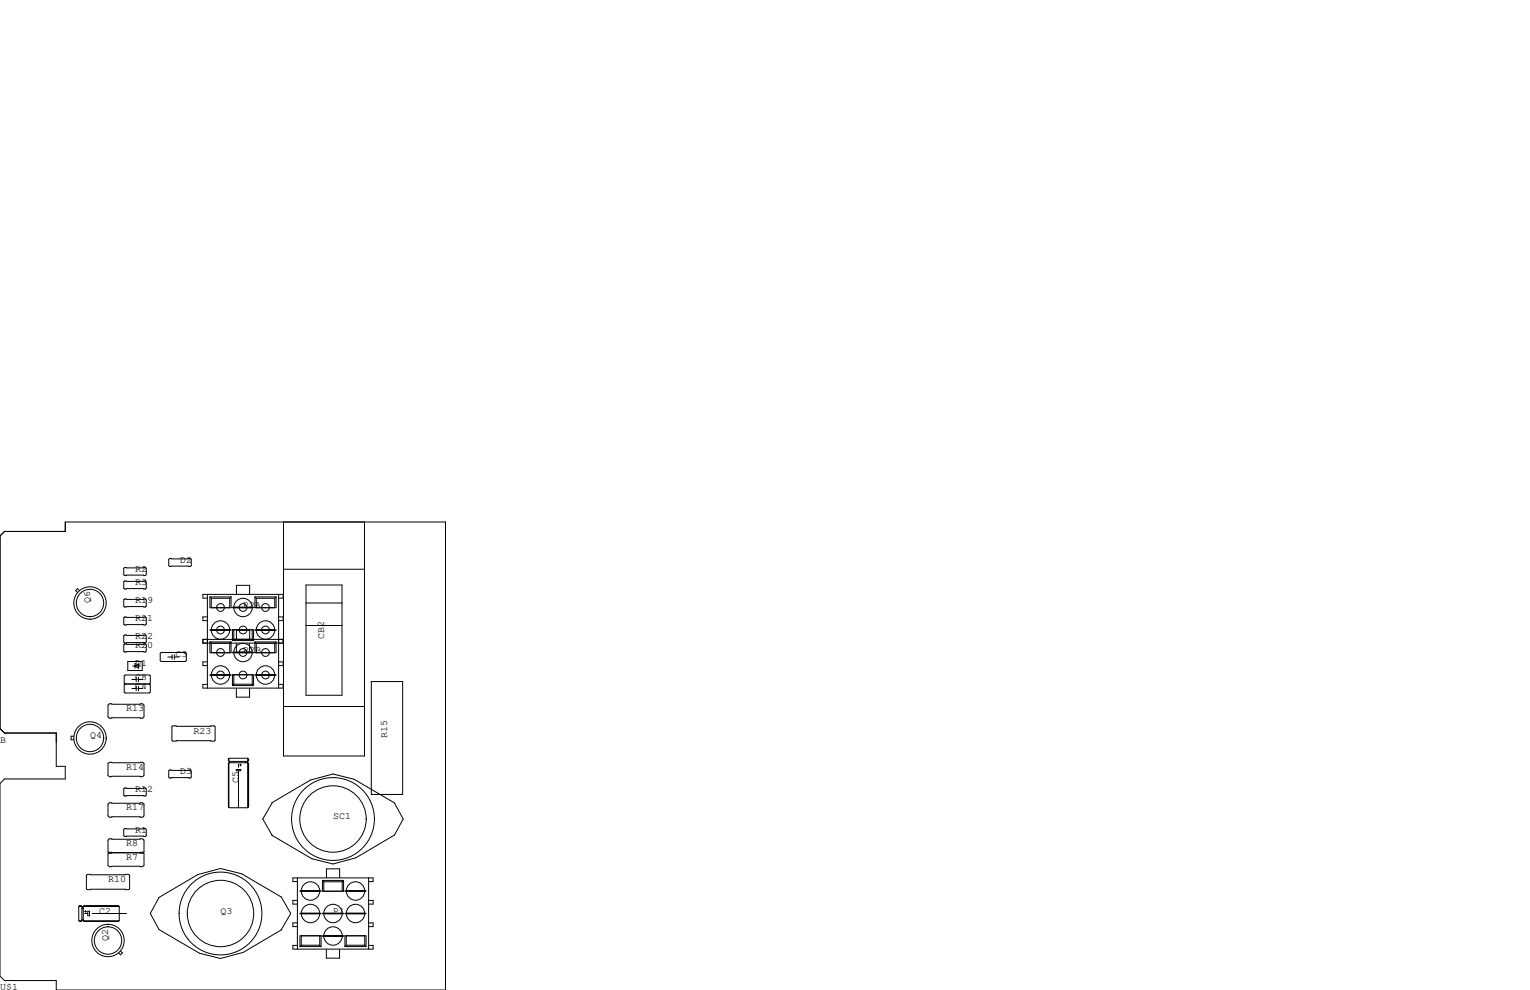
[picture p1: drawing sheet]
<svg xmlns="http://www.w3.org/2000/svg" width="432mm" height="279mm" viewBox="0 0 432 279" stroke-linecap="round" stroke-linejoin="round" font-family="sans-serif">
<g fill="none" stroke="#000" stroke-width=".28">
<path d="M0 151.3l1.3-1.3h17.1v-2.7h107.3v132.1h-109.8v-2.7h-14.6l-1.3-1.2v-54.4l1.3-1.3h17.1v-3.5h-2.5v-9.4h-14.6l-1.3-1.3zM47.6 157.9l.3-.3h5.8l.3 .3v1.7l-.3 .3h-5.8l-.3-.3zM80 147.3v66.1h22.9v-66.1M22.4 166.7l-.5-.6-.6 .6 .6 .5M35.2 179.2h5.8l.3 .3v1.7l-.3 .3h-5.8l-.3-.3v-1.7zM35.2 174.1h5.8l.3 .3v1.7l-.3 .3h-5.8l-.3-.3v-1.7zM35.2 160.1h5.8l.3 .3v1.8l-.3 .2h-5.8l-.3-.2v-1.8zM35.2 164h5.8l.3 .2v1.8l-.3 .2h-5.8l-.3-.2v-1.8zM35.2 169h5.8l.3 .3v1.8l-.3 .2h-5.8l-.3-.2v-1.8zM58.5 168.8h-1.2v-1h21.3v26.4M58.5 174.1h-1.2v1h1.2M58.5 167.8v26.4h21.4v-1h-1.2"/>
<path d="M59.2 177.7h6M59.2 168.5h6M59.2 168.5l.4 .3M59.2 168.5v2.9M59.2 177.9h6M59.6 168.8h5.2M59.6 168.8v2.6M64.8 168.8v2.7M65.2 168.5v3h-6M65.2 168.5l-.4 .3M65.6 171.4h6M65.6 171.5h6"/>
<path d="M66 177.7v2.7M66.7 167.6v-2.4h3.8v2.4M71.2 177.8v2.6M71.6 177.7h-6v3.1M71.6 177.8v3M71.9 168.5h6M71.9 168.5l.4 .3M71.9 168.5v3h6M71.9 171.4h.1M71.9 177.7h6M71.9 177.9h6M72.3 168.8h5.2"/>
<path d="M72.3 168.8v2.7M77.5 168.8v2.6M77.9 168.5v2.9M77.9 168.5l-.4 .3M78.7 167.8h1.2v1h-1.2M78.7 174.1h1.2v1h-1.2M80 160.7h22.9M86.4 165.1h10.1v31.1h-10.1zM86.4 170.2h10.1M86.4 176.5h10.1M30.5 199l.4-.4h9.4l.3 .4v3.3l-.3 .4h-9.4l-.4-.4zM35.2 181.7h5.8l.3 .3v1.8l-.3 .2h-5.8l-.3-.2v-1.8z"/>
<path d="M35.3 193l-.2-.2v-2l.2-.3h6.9l.2 .3v2l-.2 .2M35.3 193l-.2 .3v2l.2 .3h6.9l.2-.3v-2l-.2-.3M35.3 193h6.9M36.1 186.7h4v2.5h-4zM37.2 194.3h1.2M37.2 191.8h1.2M37.5 188h2.1M38.1 188l1-.7v1.3zM38.4 187.3h-.3v1.3M38.4 191.1v1.3M38.4 193.7v1.2M39.1 191.1v1.3"/>
<path d="M39.1 193.7v1.2M39.1 194.3h1.2M39.1 191.8h1.2M45.2 184.4l.3-.3h6.8l.3 .3v2l-.3 .3h-6.8l-.3-.3zM47.4 185.4h1.2M48.6 184.8v1.3M49.2 184.8v1.3M49.2 185.4h1.2M58.5 186.8h-1.2v1h1.2M58.5 193.2h-1.2v1h1.2M59.2 190.4h6M59.2 181.2v2.9"/>
<path d="M59.2 181.2h6M59.2 181.2l.4 .3M59.2 190.6h6M59.6 181.5v2.6M59.6 181.5h5.2M64.8 181.5v2.7M65.2 181.2l-.4 .3M65.2 181.2v3h-6M65.6 184.1h6M65.6 180.8h6M65.6 184.2h6M65.6 193.5h6"/>
<path d="M66 190.4v2.7M66 180.4l-.4 .4M66 180.4h5.2M66 193.1l-.4 .4M66 193.1h5.2M66.7 181.6v2.5M66.7 194.3v2.5h3.7v-2.5M66.7 180.3v-2.4h3.8v2.4M70.4 181.6v2.5M71.2 180.4l.4 .4M71.2 190.5v2.6M71.2 193.1l.4 .4"/>
<path d="M71.6 190.4h-6v3.1M71.6 190.5v3M71.9 181.2v3h6M71.9 181.2l.4 .3M71.9 181.2h6M71.9 184.1h.1M71.9 190.4h6M71.9 190.6h6M72.3 181.5v2.7M72.3 181.5h5.2M77.5 181.5v2.6M77.9 181.2v2.9"/>
<path d="M77.9 181.2l-.4 .3M78.6 180.5h-21.3v1h1.2M78.7 180.5h1.2v1h-21.4M78.7 186.8h1.2v1h-1.2M80 199.4h22.9M104.8 192.3h8.8v31.9h-8.8zM20.8 207.8h-.7v1h.7M30.5 215.5l.4-.4h9.4l.3 .4v3.3l-.3 .4h-9.4l-.4-.4zM47.9 217.3h5.8l.3 .3v1.7l-.3 .3h-5.8l-.3-.3v-1.7zM48.5 205.1l.3-.2h11.7l.2 .2v3.8l-.2 .3h-11.7l-.3-.3zM64.5 214.2v.4l.2 .3M64.5 215.5v12.2l.2 .3h5.2"/>
<path d="M64.5 215.5h.1M64.5 214.2h.1M64.6 214.1v.7M64.6 215.4v12.4M64.7 215.3h5.2l.3 .2v12.2l-.3 .3M64.7 214.9v.4M64.7 215.3l-.2 .2M64.8 214.9v.4M66.7 217.2h1.2v.3h-1.2zM67.3 215.6v.9M67.3 217.6v10.4M67.6 215.9h.5"/>
<path d="M67.9 215.6v.6M69.3 214.9v.4M69.8 215v.1M69.9 214l.3 .2v.4l-.3 .3h-5.2M69.9 214h-5.2l-.2 .2M69.9 214v14M70 214.2v.4M70 215.5v12.2M30.5 226.9l.4-.3h9.4l.3 .3v3.4l-.3 .3h-9.4l-.4-.3zM35.2 233.8h5.8l.3 .3v1.7l-.3 .3h-5.8l-.3-.3v-1.7zM35.2 222.4h5.8l.3 .2v1.8l-.3 .3h-5.8l-.3-.3v-1.8zM76.7 226.6l10.9-6.4 6.4-1.8 5.9 1.5 11.4 6.7 2.5 4.5-2.4 4.6-11 6.4-6.4 1.7-6-1.5"/>
<path d="M76.7 235.7l11.3 6.7M76.9 226.4l-2.7 4.7 2.6 4.7M22.2 255.8l.2 4.1M22.2 255.8l.3-.2h.4l.2 .2v4M22.2 255.8h11.5M22.4 259.9l.1 .1M22.4 259.9h.6M22.5 255.7h.4M22.5 260h.1M23.1 256.4h.4M23.1 259.8l-.6 .2M23.1 259.8h.4"/>
<path d="M23.1 259.7h.4M23.2 256h.2M23.5 259.8l.1 .1M23.6 259.9h9.9M23.6 259.9l.1 .1M23.7 255.7h9.7M23.7 260h.1M23.9 257.8h.9M23.9 257.2h.5M24.1 257v.5M24.4 247l.2-.2h11.7l.3 .2v3.8l-.3 .3h-11.7l-.2-.3zM24.8 257.2h.5v1.2h-.5z"/>
<path d="M26 257.8h9.7M31.6 240.7l-.7 .1-.4-.4v-3.3l.4-.4h9.4l.3 .4v3.3l-.3 .4-.8-.1M31.6 240.7l-.7-.2-.4 .4v3.3l.4 .4h9.4l.3-.4v-3.3l-.3-.4-.8 .2M31.6 240.7h7.9M33.7 255.8l-.3-.2h-9.7l-.2 .2v4M33.7 255.8v4l-.3 .2h-9.7M68.2 246.6l11.3 6.6M68.2 246.6l-6-1.5-6.3 1.7-11 6.5-2.5 4.5 2.5 4.6 11.4 6.6 5.9 1.5 6.4-1.7 10.9-6.4M79.4 253.2l2.6 4.6-2.7 4.7M83.9 248.8h-1.2v-1h21.3v20.1M83.9 254.1h-1.2v1.1h1.2M83.9 247.8v20.1h21.4v-1.1h-1.2"/>
<path d="M84.6 251.4h6M84.6 257.7h6M84.6 251.5h6M84.6 257.9h6M91 257.7h6M91 248.5h6M91 248.5l.4 .4M91 248.5v3M91 257.9h6M91.4 248.9h5.2M91.4 248.9v2.6M92.1 247.6v-2.4h3.8v2.5"/>
<path d="M96.6 248.9v2.6M97 248.5v3h-6M97 248.5l-.4 .4M97.3 251.4h6M97.3 257.7h6M97.3 251.5h6M97.3 257.9h6M104.1 247.8h1.2v1h-1.2M104.1 254.1h1.2v1.1h-1.2M34 268.4l.5 .5-.5 .6-.5-.6M83.9 266.8h-1.2v1.1h1.2M83.9 260.5h-1.2v1h1.2"/>
<path d="M84.6 264.1h6v3M84.6 264.2v2.9M84.6 267.1h6M85 264.2v2.6M85 266.8l-.4 .3M85 266.8h5.2M90.2 264.1v2.7M90.2 266.8l.4 .3M90.6 264.2h.1M91 264.1h6M91 264.2h6M92.1 268v2.4h3.7v-2.4"/>
<path d="M97.3 267.1h6M97.7 264.1v2.7M97.7 266.8h5.2M97.7 266.8l-.4 .3M102.9 266.8l.4 .3M102.9 264.2v2.6M103.3 264.1h-6v3M103.3 264.2v2.9M104.1 260.5h1.2v1h-1.2"/>
<circle cx="25.4" cy="170.2" r="4.6"/>
<circle cx="25.4" cy="170.2" r="3.9"/>
<circle cx="62.2" cy="177.8" r="2.6"/>
<circle cx="62.2" cy="177.8" r="1.1"/>
<circle cx="62.2" cy="171.4" r="1.1"/>
<circle cx="68.6" cy="171.4" r="2.6"/>
<circle cx="68.6" cy="171.4" r="1.1"/>
<circle cx="68.6" cy="177.8" r="1.1"/>
<circle cx="74.9" cy="177.8" r="2.6"/>
<circle cx="74.9" cy="171.4" r="1.1"/>
<circle cx="74.9" cy="177.8" r="1.1"/>
<circle cx="62.2" cy="190.5" r="2.6"/>
<circle cx="62.2" cy="190.5" r="1.1"/>
<circle cx="62.2" cy="184.1" r="1.1"/>
<circle cx="68.6" cy="184.1" r="2.6"/>
<circle cx="68.6" cy="190.5" r="1.1"/>
<circle cx="68.6" cy="184.1" r="1.1"/>
<circle cx="74.9" cy="190.5" r="2.6"/>
<circle cx="74.9" cy="184.1" r="1.1"/>
<circle cx="74.9" cy="190.5" r="1.1"/>
<circle cx="25.4" cy="208.3" r="3.9"/>
<circle cx="25.4" cy="208.3" r="4.6"/>
<circle cx="94" cy="231.1" r="11.7"/>
<circle cx="94" cy="231.1" r="9.4"/>
<circle cx="62.2" cy="257.8" r="9.4"/>
<circle cx="62.2" cy="257.8" r="11.7"/>
<circle cx="87.6" cy="251.5" r="2.6"/>
<circle cx="87.6" cy="257.8" r="2.6"/>
<circle cx="94" cy="257.8" r="2.6"/>
<circle cx="100.3" cy="257.8" r="2.6"/>
<circle cx="100.3" cy="251.5" r="2.6"/>
<circle cx="30.5" cy="265.4" r="3.9"/>
<circle cx="30.5" cy="265.4" r="4.6"/>
<circle cx="94" cy="264.2" r="2.6"/>
</g>
<g font-size="2.8">
<text x="38.1" y="161.3">R2</text>
<text x="50.8" y="158.8">D2</text>
<text x="38.1" y="165.1">R3</text>
<text x="25.4" y="170.2" transform="rotate(-90 25.4 170.2)">Q6</text>
<text x="38.1" y="170.2">R19</text>
<text x="68.6" y="171.4">P2A</text>
<text x="38.1" y="175.3">R21</text>
<text x="38.1" y="182.9">R20</text>
<text x="38.1" y="180.3">R22</text>
<text x="49.5" y="185.4">C3</text>
<text x="68.6" y="184.1">P2B</text>
<text x="91.4" y="180.3" transform="rotate(-90 91.4 180.3)">CB2</text>
<text x="38.1" y="188">D1</text>
<text x="38.1" y="191.8">C8</text>
<text x="38.1" y="194.3">C4</text>
<text x="35.6" y="200.7">R13</text>
<text x="0" y="209.5">B</text>
<text x="25.4" y="208.3">Q4</text>
<text x="54.6" y="207">R23</text>
<text x="109.2" y="208.3" transform="rotate(-90 109.2 208.3)">R15</text>
<text x="35.6" y="217.2">R14</text>
<text x="50.8" y="218.4">D3</text>
<text x="67.3" y="221" transform="rotate(-90 67.3 221)">C5</text>
<text x="38.1" y="223.5">R12</text>
<text x="35.6" y="228.6">R17</text>
<text x="94" y="231.1">SC1</text>
<text x="35.6" y="238.8">R8</text>
<text x="38.1" y="234.9">R1</text>
<text x="35.6" y="242.6">R7</text>
<text x="30.5" y="248.9">R10</text>
<text x="27.9" y="257.8">C2</text>
<text x="62.2" y="257.8">Q3</text>
<text x="94" y="257.8">P1</text>
<text x="30.5" y="265.4" transform="rotate(-90 30.5 265.4)">Q2</text>
<text x="0" y="279.4">U$1</text>
</g>
</svg>
